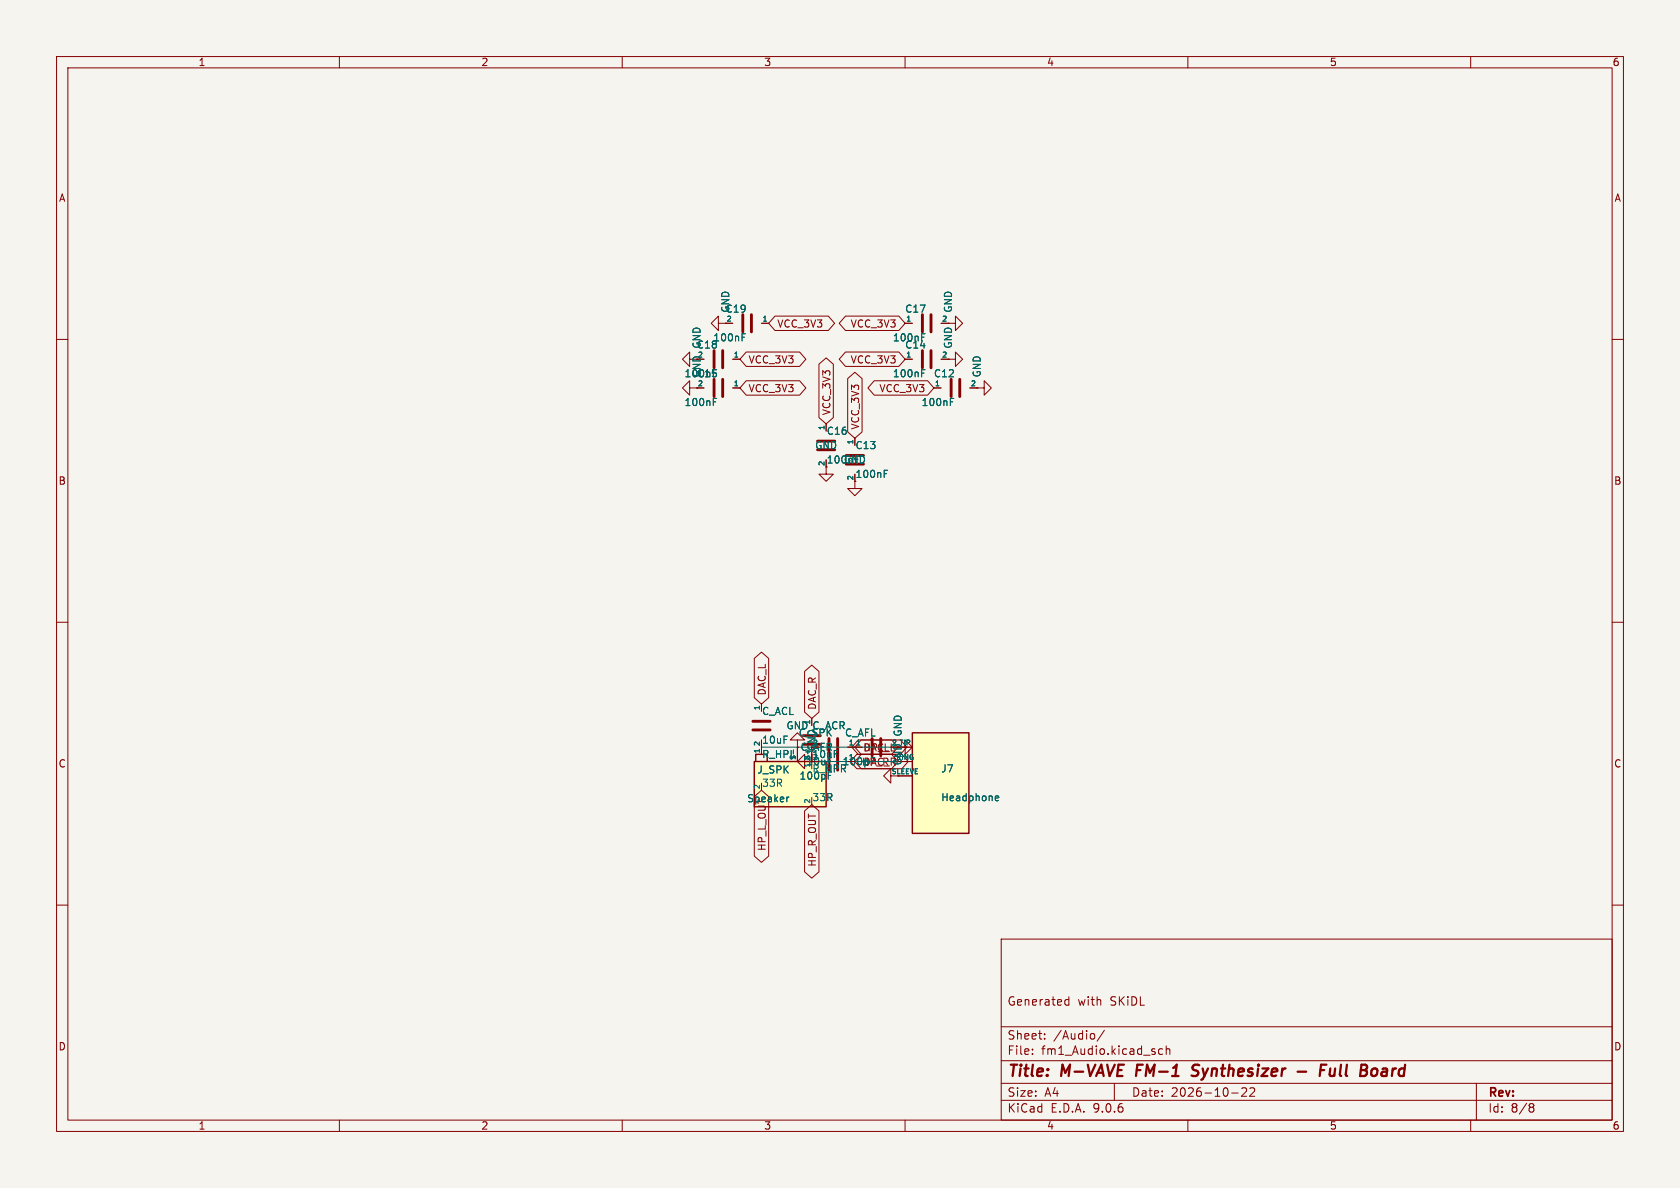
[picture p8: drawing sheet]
<svg xmlns="http://www.w3.org/2000/svg" width="297mm" height="210mm" viewBox="0 0 297 210" stroke-linecap="round" stroke-linejoin="round" font-family="sans-serif">
<path d="M0 0h297v210h-297z" fill="#f5f4ef" stroke="#f5f4ef" stroke-width=".18"/>
<g fill="none" stroke="#840000" stroke-width=".18">
<path d="M10 10h277v190h-277zM12 12h273v186h-273zM60 10v2M110 10v2M160 10v2M210 10v2M260 10v2M128.3 57.2h1.2M134.6 57.2h1.3M10 60h2M121.9 68.6v-1.3l-1.3 1.3 1.3 1.3v-1.3h2.6M121.9 63.5v-1.3l-1.3 1.3 1.3 1.3v-1.3h1.3"/>
<path d="M129.5 68.6h1.3M160 63.5h1.3M166.4 63.5h1.2M285 60h2M10 110h2M285 110h2M10 160h2M177 166h108v32h-108zM188.4 177.6h.6M188.4 176.8h.6M189 176.2v1.5M285 160h2"/>
<path d="M60 198v2M110 198v2M160 198v2M177 194.5h108M177 191.5h108M177 187.5h108M177 181.5h108M182.5 186.3v.1M182.5 185.5v.1M184.7 183.6v.1M184.7 182.8v.1M193.5 182.8v.8"/>
<path d="M195.2 182.1l-1.2 2M197 191.5v3M205.5 185.5l-.4-.1-.3 .3v.4l.2 .2h.5M206.2 185.5l.2-.1 .3 .1 .1 .9M206.2 184.9v1.5M210 198v2M217.7 193.2h1.2M220.3 192.4v.5l-.8 .9h.9M221.7 192.4v.5l-.8 .9h.9M260 198v2M261 191.5v6.5M270.6 195.1l.4 .1 .2 .2-.3 .3"/>
<path d="M270.6 195.7h.3M270.9 195.7l.2 .2 .1 .4-.2 .2-.4 .1"/>
</g>
<path d="M201.1 188.2l-.3 2M211.7 190a.85 .85 0 0 1-1.1 .1M211.7 188.2l-.6 .1a.46 .46 0 0 0-.3 .5 .46 .46 0 0 0 .3 .4l.6 .2M229.4 189.4h1.5M233.4 189.2h.7M234.5 188.2h-.9l-.3 2M235.2 188.9l-.1 1.2a.57 .57 0 0 0 .8-.1M242.7 189a.5 .5 0 0 1 .8 .3l-.1 .5a.62 .62 0 0 1-.7 .4" fill="none" stroke="#840000" stroke-width=".4"/>
<path d="M142.5 135.9h2v5.1h-2z" fill="none" stroke="#840000" stroke-width=".25"/>
<path d="M131.3 55.6v3.1M132.8 55.6v3.1M126.2 67.1v3M127.8 67.1v3M163.1 62v3M164.6 62v3" fill="none" stroke="#840000" stroke-width=".51"/>
<path d="M131.2 59.6h.4M131.2 59h.6M126.1 71h.4M126.1 70.4h.6M162.9 66h.5M162.9 65.3h.6" fill="none" stroke="#006464" stroke-width=".18"/>
<path d="M161.3 129.5h10v17.8h-10z" fill="#ffffc2"/>
<path d="M133.6 133.4h2v5h-2zM161.3 129.5h10v17.8h-10z" fill="none" stroke="#840000" stroke-width=".25"/>
<path d="M134.6 132.1v1.3M157.5 137.2v-1.3l-1.3 1.3 1.3 1.2v-1.2h3.8M158.7 132.1h2.6M158.7 134.6h2.6" fill="none" stroke="#840000" stroke-width=".18"/>
<path d="M176 141.4l.1 .1h.4M176 140.9l.1-.2h.3l.2 .2v.1l-.6 .1" fill="none" stroke="#006464" stroke-width=".18"/>
<path d="M133.3 134.6h12.7v8h-12.7z" fill="#ffffc2"/>
<path d="M133.3 134.6h12.7v8h-12.7z" fill="none" stroke="#840000" stroke-width=".25"/>
<g fill="none" stroke="#840000" stroke-width=".18">
<path d="M127 57.2v-1.3l-1.3 1.3 1.3 1.2v-1.2h2.5M134.6 57.2h1.3M137 55.9h9.4l1.2 1.3-1.2 1.2h-9.4l-1.1-1.2zM149.5 55.9h9.4l1.1 1.3-1.1 1.2h-9.4l-1.1-1.2zM160 57.2h1.3M166.4 57.2h1.2M167.6 57.2h1.3v-1.3l1.3 1.3-1.3 1.2v-1.2M167.6 57.2h.1M123.2 68.6h1.3M129.5 68.6h1.3M129.5 63.5h1.3M131.9 67.3h9.5l1.1 1.3-1.1 1.3h-9.5l-1.1-1.3z"/>
<path d="M131.9 62.2h9.5l1.1 1.3-1.1 1.3h-9.5l-1.1-1.3zM144.8 64.4l1.2-1.1 1.3 1.1v9.4l-1.3 1.1-1.2-1.1zM146 74.9v1.3M149.5 62.2h9.4l1.1 1.3-1.1 1.3h-9.4l-1.1-1.3zM149.9 66.9l1.2-1.1 1.3 1.1v9.5l-1.3 1.1-1.2-1.1zM151.1 77.5v1.2M154.6 67.3h9.4l1.1 1.3-1.1 1.3h-9.4l-1.2-1.3zM160 63.5h1.3M165.1 68.6h1.3M166.4 63.5h1.2M167.6 63.5h1.3v-1.3l1.3 1.3-1.3 1.3v-1.3M167.6 63.5h.1"/>
<path d="M171.4 68.6h1.3M172.7 68.6h1.3v-1.3l1.3 1.3-1.3 1.3v-1.3M172.7 68.6h.1M146 82.6v1.2h1.3l-1.3 1.3-1.2-1.3h1.2M151.1 85.1v1.3h1.3l-1.3 1.2-1.2-1.2h1.2M133.3 116.4l1.3-1.1 1.3 1.1v6.9l-1.3 1.2-1.3-1.2zM142.2 118.7l1.3-1.1 1.3 1.1v7.2l-1.3 1.1-1.3-1.1zM134.6 124.5v1.2M134.6 132.1v1.3M141 130.8h1.2l-1.2-1.3-1.3 1.3h1.3v3.8M143.5 132.1v2.5h-1.3v1.3l-1.2-1.3 1.2-1.2v1.2M143.5 127v1.3"/>
<path d="M149.9 132.1h2.5M151.5 133.3h6.1l1.1 1.3-1.1 1.3h-6.1l-1.1-1.3zM151.7 130.8h5.9l1.1 1.3-1.1 1.3h-5.9l-1.1-1.3zM152.2 133.3h7.2l1.2 1.3-1.2 1.3h-7.2l-1.1-1.3zM152.2 130.8h7l1.1 1.3-1.1 1.3h-7l-1.1-1.3zM158.7 132.1h1.3v-1.3l1.3 1.3-1.3 1.3v-1.3M158.7 132.1h2.6M158.7 134.6h2.6M158.7 137.2h2.6M133.3 140.8l1.3-1.1 1.3 1.1v10.5l-1.3 1.1-1.3-1.1zM142.2 143.4l1.3-1.2 1.3 1.2v10.7l-1.3 1.1-1.3-1.1z"/>
</g>
<g fill="none" stroke="#006464" stroke-width=".18">
<path d="M131.2 59.6h.4M131.2 59h.6M162.9 59.6h.5M162.9 59h.6M126.1 71h.4M126.1 70.4h.6M162.9 66h.5M162.9 65.3h.6M168 71h.4M168 70.4h.6M156.3 83.7h.4M156.3 83.1h.6"/>
<path d="M139.5 140.9l-.3 .1M176 141.4l.1 .1h.4M176 140.9l.1-.2h.3l.2 .2v.1l-.6 .1"/>
</g>
<g fill="none" stroke="#840000" stroke-width=".51">
<path d="M163.1 55.6v3.1M164.6 55.6v3.1M126.2 62v3M127.8 62v3M144.5 78h3.1M144.5 79.5h3.1M168.1 67.1v3M169.7 67.1v3M149.6 80.5h3.1M149.6 82h3.1M133.1 127.5h3M133.1 129h3"/>
<path d="M142 130h3M142 131.6h3M146.6 130.6v5.5M148.1 130.6v5.5M154.2 130.6v3M155.7 130.6v3"/>
</g>
<path d="M134.6 132.1h24.1M143.5 134.6h15.2" fill="none" stroke="#009600" stroke-width=".18"/>
<g font-size="2.8" fill="#840000">
<text x="178" y="190.9">Title:</text>
<text x="187.7" y="190.9">M-VAVE</text>
<text x="201.7" y="190.9">FM-1</text>
<text x="212.4" y="190.9">Synthesizer</text>
<text x="236.6" y="190.9">Full</text>
<text x="244.5" y="190.9">Board</text>
</g>
<g font-size="2.1" fill="#840000">
<text x="178" y="178">Generated</text>
<text x="190.5" y="178">with</text>
<text x="196.3" y="178">SKiDL</text>
<text x="178" y="184">Sheet:</text>
<text x="186.2" y="184">/Audio/</text>
<text x="178" y="186.7">File:</text>
<text x="184.1" y="186.7">fm1_Audio.kicad_sch</text>
<text x="178" y="196.9">KiCad</text>
<text x="178" y="194.1">Size:</text>
<text x="184.7" y="194.1">A4</text>
<text x="185.7" y="196.9">E.D.A.</text>
<text x="193.3" y="196.9">9.0.6</text>
<text x="200" y="194.1">Date:</text>
<text x="207" y="194.1">2026-10-22</text>
<text x="263" y="194.3">Rev:</text>
<text x="263" y="196.9">Id:</text>
<text x="267.1" y="196.9">8/8</text>
</g>
<g font-size="1.8" fill="#840000">
<text x="35" y="11.9">1</text>
<text x="85" y="11.9">2</text>
<text x="135" y="11.9">3</text>
<text x="185" y="11.9">4</text>
<text x="235" y="11.9">5</text>
<text x="285" y="11.9">6</text>
<text x="10.3" y="35.9">A</text>
<text x="285.3" y="35.9">A</text>
<text x="137.3" y="58.1">VCC_3V3</text>
<text x="150.3" y="58.1">VCC_3V3</text>
<text x="132.2" y="64.5">VCC_3V3</text>
<text x="150.3" y="64.5">VCC_3V3</text>
<text x="132.2" y="69.5">VCC_3V3</text>
<text x="155.4" y="69.5">VCC_3V3</text>
<text x="147" y="73.5" transform="rotate(-90 147 73.5)">VCC_3V3</text>
<text x="152.1" y="76" transform="rotate(-90 152.1 76)">VCC_3V3</text>
<text x="146.1" y="82.1">100nF</text>
<text x="10.3" y="85.9">B</text>
<text x="151.1" y="84.7">100nF</text>
<text x="285.3" y="85.9">B</text>
<text x="135.6" y="123" transform="rotate(-90 135.6 123)">DAC_L</text>
<text x="144.5" y="125.6" transform="rotate(-90 144.5 125.6)">DAC_R</text>
<text x="134.6" y="131.7">10uF</text>
<text x="10.3" y="135.9">C</text>
<text x="141.4" y="132.9">C_AFR</text>
<text x="148.9" y="135.5">100pF</text>
<text x="152.5" y="133">HP_L</text>
<text x="285.3" y="135.9">C</text>
<text x="134.6" y="139.3">33R</text>
<text x="143.5" y="141.8">33R</text>
<text x="135.6" y="150.5" transform="rotate(-90 135.6 150.5)">HP_L_OUT</text>
<text x="144.5" y="153.3" transform="rotate(-90 144.5 153.3)">HP_R_OUT</text>
<text x="10.3" y="185.9">D</text>
<text x="285.3" y="185.9">D</text>
<text x="35" y="199.9">1</text>
<text x="85" y="199.9">2</text>
<text x="135" y="199.9">3</text>
<text x="185" y="199.9">4</text>
<text x="235" y="199.9">5</text>
<text x="285" y="199.9">6</text>
</g>
<g font-size="1.8" fill="#006464">
<text x="128.2" y="55.5">C19</text>
<text x="129.1" y="55.4" transform="rotate(-90 129.1 55.4)">GND</text>
<text x="159.9" y="55.5">C17</text>
<text x="168.5" y="55.4" transform="rotate(-90 168.5 55.4)">GND</text>
<text x="123.1" y="61.8">C18</text>
<text x="126" y="60.6">100nF</text>
<text x="157.8" y="60.6">100nF</text>
<text x="159.9" y="61.8">C14</text>
<text x="168.5" y="61.7" transform="rotate(-90 168.5 61.7)">GND</text>
<text x="120.9" y="72">100nF</text>
<text x="120.9" y="66.9">100nF</text>
<text x="123.1" y="66.9">C15</text>
<text x="124.1" y="66.8" transform="rotate(-90 124.1 66.8)">GND GND</text>
<text x="157.8" y="66.9">100nF</text>
<text x="162.8" y="72">100nF</text>
<text x="165" y="66.9">C12</text>
<text x="173.6" y="66.8" transform="rotate(-90 173.6 66.8)">GND</text>
<text x="146.1" y="77.1">C16</text>
<text x="144" y="79.6">GND</text>
<text x="149.1" y="82.1">GND</text>
<text x="151.1" y="79.6">C13</text>
<text x="134.6" y="126.6">C_ACL</text>
<text x="138.9" y="129.1">GND C_ACR</text>
<text x="141.1" y="130.4">C_SPK</text>
<text x="149.3" y="130.4">C_AFL</text>
<text x="133.8" y="136.9">J_SPK</text>
<text x="134.6" y="134.2">R_HPL</text>
<text x="142.5" y="135.5">10uF</text>
<text x="143.5" y="136.8">R_HPR</text>
<text x="143.5" y="134.2">10uF</text>
<text x="144.4" y="132.8" transform="rotate(-90 144.4 132.8)">GND</text>
<text x="152.3" y="135.6">HP_R</text>
<text x="152.6" y="135.6">DAC_R</text>
<text x="152.6" y="133">DAC_L</text>
<text x="159.6" y="135.4" transform="rotate(-90 159.6 135.4)">GND GND</text>
<text x="166.3" y="136.8">J7</text>
<text x="132" y="142">Speaker</text>
<text x="141.2" y="138">100pF</text>
<text x="166.3" y="141.8">Headphone</text>
</g>
<g font-size="1.2" fill="#840000">
<text x="128.3" y="56.9">2</text>
<text x="123.3" y="63.2">2</text>
<text x="145.8" y="82.5" transform="rotate(-90 145.8 82.5)">2</text>
<text x="150.9" y="85" transform="rotate(-90 150.9 85)">2</text>
<text x="157.6" y="131.8">2 TIP</text>
<text x="143.3" y="134.5" transform="rotate(-90 143.3 134.5)">S+</text>
<text x="157.5" y="136.9">SLEEVE</text>
</g>
<g font-size="1.2" fill="#006464">
<text x="134.7" y="56.9">1</text>
<text x="160.1" y="56.9">1</text>
<text x="166.4" y="56.9">2</text>
<text x="129.6" y="63.2">1</text>
<text x="160.1" y="63.2">1</text>
<text x="166.4" y="63.2">2</text>
<text x="123.3" y="68.3">2</text>
<text x="129.6" y="68.3">1</text>
<text x="165.2" y="68.3">1</text>
<text x="171.5" y="68.3">2</text>
<text x="145.8" y="76.1" transform="rotate(-90 145.8 76.1)">1</text>
<text x="150.9" y="78.7" transform="rotate(-90 150.9 78.7)">1</text>
<text x="134.4" y="125.7" transform="rotate(-90 134.4 125.7)">1</text>
<text x="143.3" y="128.2" transform="rotate(-90 143.3 128.2)">1</text>
<text x="143.6" y="131.8">2</text>
<text x="149.9" y="131.8">1</text>
<text x="151.2" y="131.8">1</text>
<text x="134.4" y="133.3" transform="rotate(-90 134.4 133.3)">1</text>
<text x="134.4" y="132" transform="rotate(-90 134.4 132)">2</text>
<text x="140.7" y="134.5" transform="rotate(-90 140.7 134.5)">S-</text>
<text x="143.3" y="135.8" transform="rotate(-90 143.3 135.8)">1</text>
<text x="143.3" y="134.5" transform="rotate(-90 143.3 134.5)">2</text>
<text x="149.9" y="134.4">1</text>
<text x="158.3" y="134.4">RING</text>
<text x="134.4" y="139.6" transform="rotate(-90 134.4 139.6)">2</text>
<text x="143.3" y="142.2" transform="rotate(-90 143.3 142.2)">2</text>
</g>
</svg>
